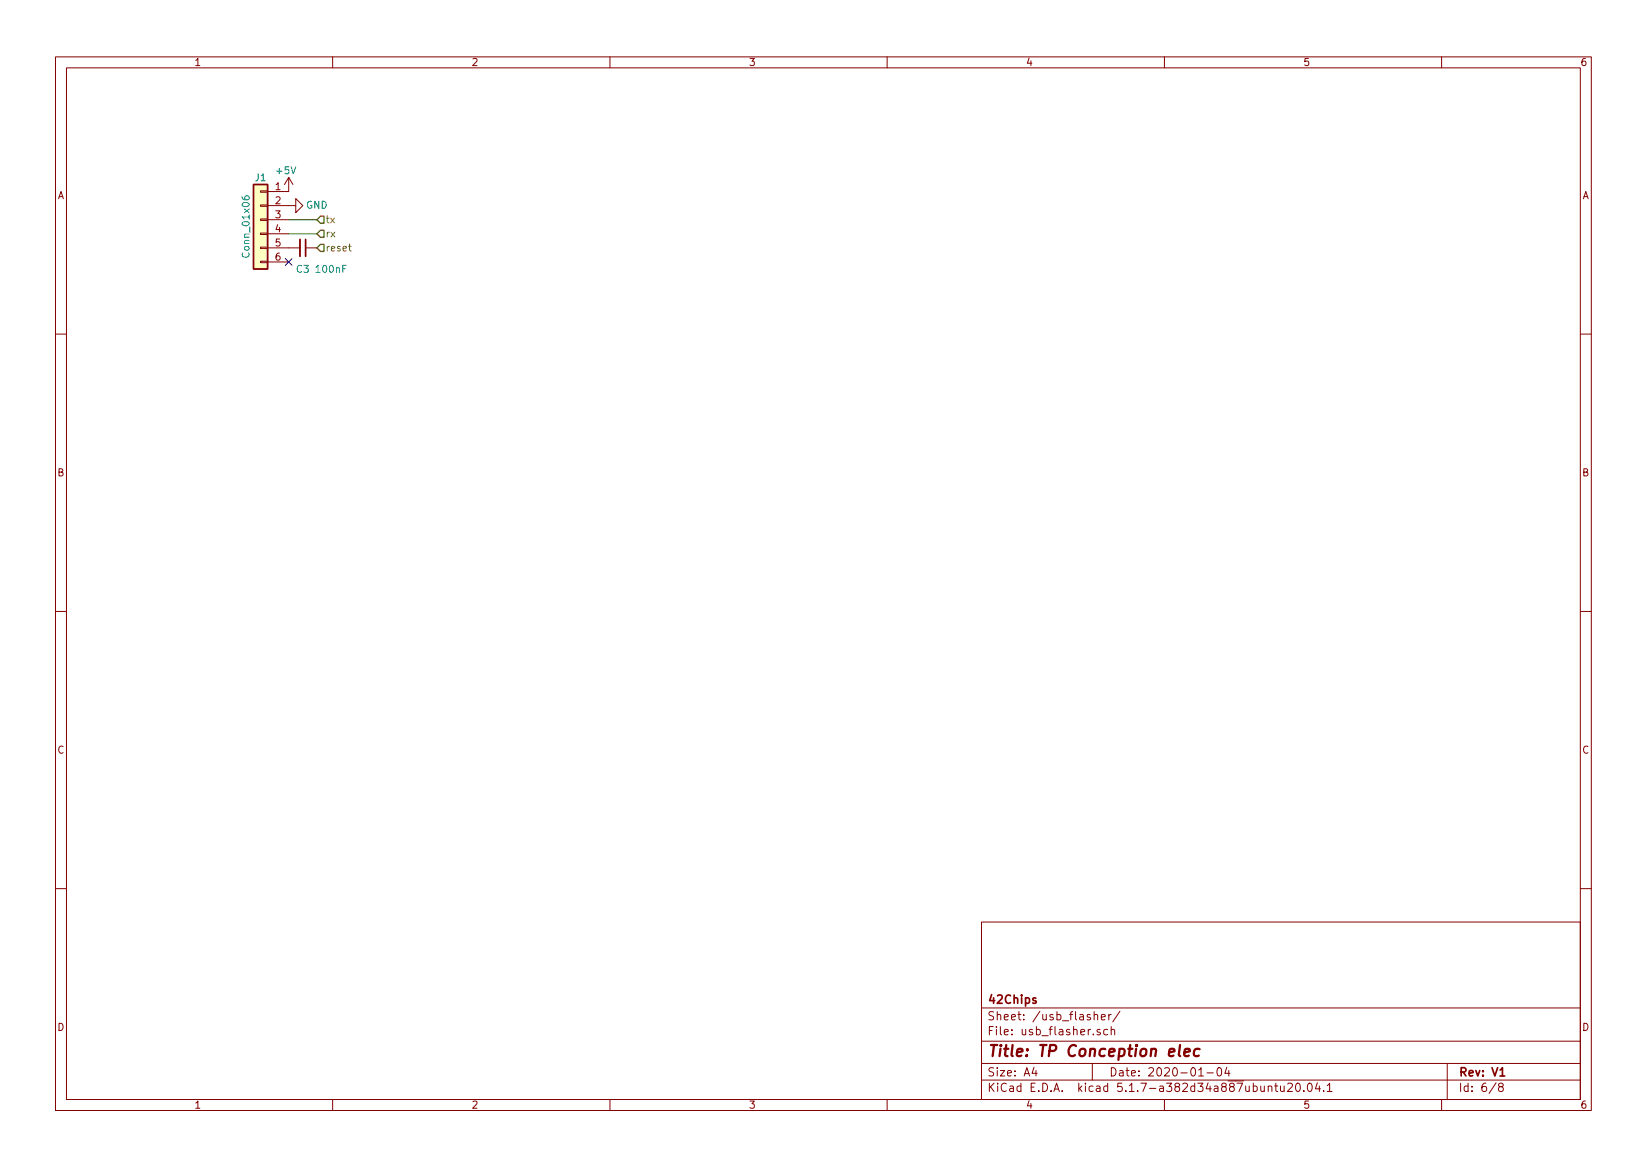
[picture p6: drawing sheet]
<svg xmlns="http://www.w3.org/2000/svg" width="297mm" height="210mm" viewBox="0 0 297 210" stroke-linecap="round" stroke-linejoin="round" font-family="sans-serif">
<g fill="none" stroke="#840000" stroke-width=".18">
<path d="M10 10.3h277v189.9h-277zM12 12.2h273v186.1h-273zM60 10.3v1.9M110 10.3v1.9M160 10.3v1.9M210 10.3v1.9M260 10.3v1.9M47 37h1.3v.2h-1.3zM47 34.4h1.3v.3h-1.3zM47 39.5h1.3v.2h-1.3zM48.3 37.1h5v-1.3l1.3 1.3-1.3 1.2v-1.2M48.3 39.6h3.8"/>
<path d="M52.1 32v2.5h-3.8M52.1 32l-.8 1.3M52.1 32l.7 1.3M47 44.6h1.3v.2h-1.3zM47 47.1h1.3v.3h-1.3zM47 42h1.3v.3h-1.3zM48.3 42.2h3.8M48.3 44.7h5.8M48.3 47.2h3.8M55.1 44.7h2M10 60.2h2M285 60.2h2"/>
<path d="M10 110.3h2M285 110.3h2M10 160.2h2M177 166.3h108v32h-108zM285 160.2h2M60 198.3v1.9M110 198.3v1.9M160 198.3v1.9M177 194.8h108M177 191.8h108M177 187.8h108M177 181.8h108"/>
<path d="M186.5 192.5l-.4 1h1M186.8 193v1M197 191.8v3M197.3 183.1l.3-.2 .3 .1 .1 .9M198.4 185.7l-.4-.1-.2 .2 .1 .2 .5 .2v.3h-.6M198.6 183.4l.7-.1v-.3l-.5-.1-.2 .2 .1 .7h.6M199.8 185.7l-.5-.1-.2 .3v.6l.2 .1 .5-.1M200 182.9v1M200.4 185.7l.2-.1 .4 .1v.9M200.4 182.9l-.4 .3M200.4 185.1v1.5M202 182.3l-1.3 2"/>
<path d="M210 198.3v1.9M216.2 194h.8M217.7 193.5h1.1M219.6 192.7l.4-.2a.94 .94 0 0 1 0 1.5 .82 .82 0 0 1-.4-1.3zM221.3 192.5l-.4 1h.9M221.6 193v1M228.7 196l.1-.1a.37 .37 0 0 1 .6 .1v.8M228.7 195.8v1M229.9 195.8h.6M230.1 195.3v1.3l.4 .2M230.9 195.8v.8a.39 .39 0 0 0 .7 .1M231.6 195.8v1"/>
<path d="M232.2 195.5l.2-.2h.4l.2 .2 .1 .3-.9 1h.9M233.8 195.5l.2-.2a.8 .8 0 0 1 .5 .8 .8 .8 0 0 1-.5 .7l-.2-.1-.1-.4zM235.2 196.7v.1M235.9 195.5l.2-.2a.81 .81 0 0 1 .6 .6 .81 .81 0 0 1-.3 .8l-.1 .1a.79 .79 0 0 1-.4-1.3zM237.6 195.2l-.4 1.1h1M237.9 195.8v1M238.7 196.7v.1M239.4 195.8l.4-.5v1.5M239.4 196.8h.8M260 198.3v1.9M261 191.8v6.5M269.8 195.2l-1.2 2"/>
<path d="M270.6 196l-.3-.2v-.2l.3-.3h.2l.3 .3-.1 .2-.6 .2-.1 .3v.4l.3 .1h.2l.3-.3v-.2l-.3-.3"/>
</g>
<path d="M55.1 43.2v3M186.8 180l-.3-.1-.2 .2v.3l.5 .1v.3h-.5M270.5 194h.9" fill="none" stroke="#840000" stroke-width=".3"/>
<path d="M212.8 188.4l-.2 1.8 .3 .2M213.6 189.8l1-.2-.1-.4h-.7l-.2 1 .2 .2 .6-.1M216.4 189.2a.68 .68 0 0 0-1 .3l-.1 .6 .1 .2 .2 .1 .6-.1" fill="none" stroke="#840000" stroke-width=".41"/>
<path d="M45.7 33.3h2.6v15.2h-2.6z" fill="#ffffc2" stroke="#ffffc2" stroke-width=".18"/>
<path d="M45.7 33.3h2.6v15.2h-2.6z" fill="none" stroke="#840000" stroke-width=".25"/>
<path d="M43.7 35.4v.4a.87 .87 0 0 0 1.2 0l-.1-.4h-.5l-.2 .4 .3 .2" fill="none" stroke="#008484" stroke-width=".18"/>
<path d="M54.1 43.2v3" fill="none" stroke="#840000" stroke-width=".33"/>
<path d="M52.1 39.6h5M52.1 42.2h5" fill="none" stroke="#008400" stroke-width=".18"/>
<path d="M62.8 44.4h.5M63 44v1.1l.3 .2" fill="none" stroke="#848400" stroke-width=".18"/>
<path d="M57.8 39h.6v1.3h-.6l-.7-.7zM57.8 44.1h.6v1.2h-.6l-.7-.6zM57.8 41.5h.6v1.3h-.6l-.7-.6z" fill="none" stroke="#848400" stroke-width=".25"/>
<path d="M51.5 46.6l1.2 1.2M52.7 46.6l-1.2 1.2" fill="none" stroke="#000084" stroke-width=".18"/>
<text font-size="2.8" fill="#840000" x="178" y="190.5">Title: TP Conception elec</text>
<g font-size="2.1" fill="#840000">
<text x="178" y="184">Sheet: /usb_flasher/</text>
<text x="178" y="181">42Chips</text>
<text x="178" y="186.7">File: usb_flasher.sch</text>
<text x="178" y="196.9">KiCad E.D.A. kicad 5.1.7-a382d34a887ubuntu20.04.1</text>
<text x="178" y="194.1">Size: A4</text>
<text x="200" y="194.1">Date: 2020-01-04</text>
<text x="263" y="194.1">Rev: V1</text>
<text x="263" y="196.9">Id: 6/8</text>
</g>
<g font-size="1.8" fill="#840000">
<text x="35" y="11.9">1</text>
<text x="85" y="11.9">2</text>
<text x="135" y="11.9">3</text>
<text x="185" y="11.9">4</text>
<text x="235" y="11.9">5</text>
<text x="285" y="11.9">6</text>
<text x="10.4" y="35.9">A</text>
<text x="49.7" y="34.3">1</text>
<text x="285.4" y="35.9">A</text>
<text x="49.7" y="36.8">2</text>
<text x="49.7" y="39.4">3</text>
<text x="49.7" y="41.9">4</text>
<text x="49.7" y="44.4">5</text>
<text x="49.7" y="47">6</text>
<text x="10.4" y="85.9">B</text>
<text x="285.4" y="85.9">B</text>
<text x="10.4" y="135.9">C</text>
<text x="285.4" y="135.9">C</text>
<text x="10.4" y="185.9">D</text>
<text x="285.4" y="185.9">D</text>
<text x="35" y="199.9">1</text>
<text x="85" y="199.9">2</text>
<text x="135" y="199.9">3</text>
<text x="185" y="199.9">4</text>
<text x="235" y="199.9">5</text>
<text x="285" y="199.9">6</text>
</g>
<g font-size="1.8" fill="#008484">
<text x="46" y="32.7">J1</text>
<text x="49.9" y="31.4">+5V</text>
<text x="55.2" y="37.6">GND</text>
<text x="45" y="46.1" transform="rotate(-90 45 46.1)">Conn_01x06</text>
<text x="53.5" y="49.2">C3</text>
<text x="57.1" y="49.2">100nF</text>
</g>
<g font-size="1.8" fill="#848400">
<text x="58.7" y="40.3">tx</text>
<text x="58.7" y="45.3">reset</text>
<text x="58.7" y="42.8">rx</text>
</g>
</svg>
